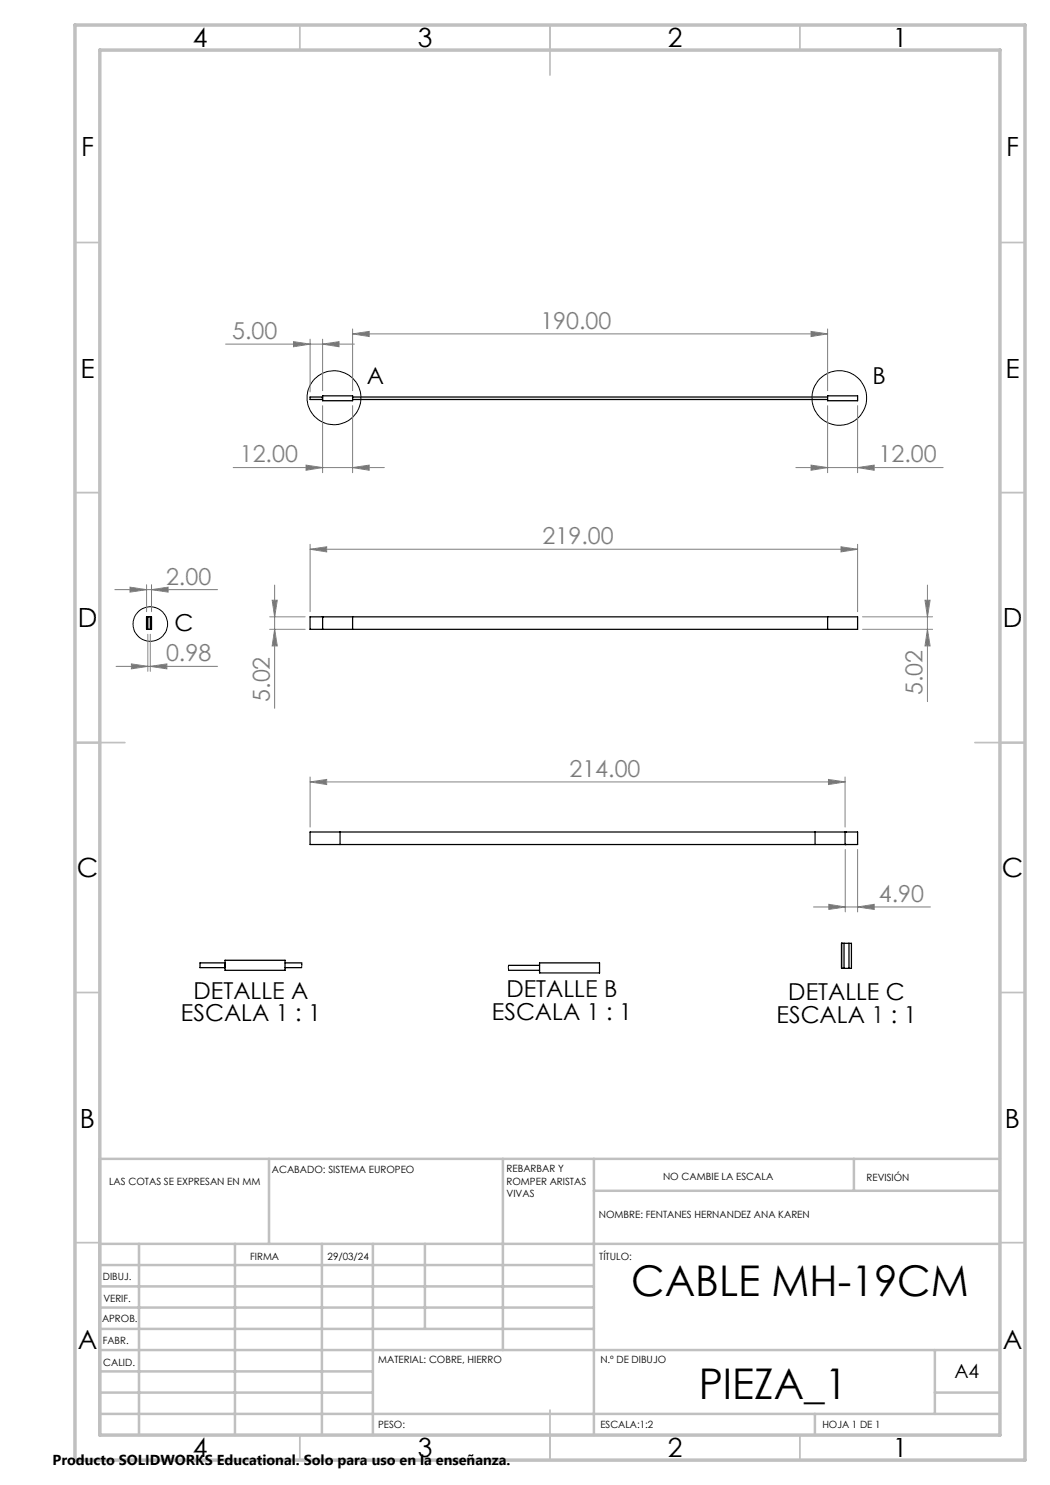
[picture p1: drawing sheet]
<svg xmlns="http://www.w3.org/2000/svg" width="210mm" height="297mm" viewBox="0 0 210 297" stroke-linecap="round" stroke-linejoin="round" font-family="sans-serif">
<g fill="none" stroke="#000" stroke-width=".2">
<circle cx="66.8" cy="79.5" r="5.4"/>
<circle cx="167.9" cy="79.6" r="5.5"/>
<circle cx="30.1" cy="124.8" r="3.5"/>
</g>
<g fill="none" stroke="#808080" stroke-width=".2">
<path d="M45.1 68.8h25.8M58.7 68.3l3.3 .5-3.3 .6zM62 67.8v10.6M64.5 68.8l3.3-.5v1.1zM64.5 67.8v10.3M70.5 66.8l3.3-.5v1zM70.5 65.8v12.3M70.5 66.8h95M162.2 66.3l3.3 .5-3.3 .5zM165.5 65.8v12.3M46.6 93.5h30.3M61.2 93l3.3 .5-3.3 .5z"/>
<path d="M64.5 81.1v13.4M70.5 93.5l3.3-.5v1zM70.5 81.1v13.4M159.2 93.5h29.4M162.2 93l3.3 .5-3.3 .5zM165.5 81.1v13.4M171.5 93.5l3.3-.5v1zM171.5 81.1v13.4M23 117.9h20.5M26 117.4l3.3 .5-3.3 .5zM29.3 116.9v5.4M30.3 117.9l3.3-.5v1z"/>
<path d="M30.3 116.9v5.4M54.9 117v24.7M62 109.9l3.3-.5v1zM62 108.9v13.4M62 109.9h109.5M168.2 109.4l3.3 .5-3.3 .5zM171.5 108.9v13.4M185.5 117v23.3M23.2 133.3h20.3M26.3 132.8l3.3 .5-3.3 .5zM29.6 126.9v7.4M30.1 133.3l3.3-.5v1z"/>
<path d="M30.1 126.9v7.4M53.9 125.9h7.1M53.9 123.4h7.1M54.4 120h1.1l-.6 3.4zM54.9 125.9l.6 3.3h-1.1zM172.5 125.9h14M172.5 123.4h14M185 120h1l-.5 3.4zM185.5 125.9l.5 3.3h-1zM62 156.4l3.3-.5v1zM62 155.4v10M62 156.4h107"/>
<path d="M165.7 155.9l3.3 .5-3.3 .5zM169 155.4v10M169.1 169.9v12.5M171.5 169.9v12.5M162.7 181.4h23.4M165.8 180.9l3.3 .5-3.3 .5zM171.5 181.4l3.3-.5v1z"/>
</g>
<g fill="none" stroke="#c0c0c0" stroke-width=".35">
<path d="M60 5v5M110 5v10M160 5v5M15 48.5h5M200 48.5h5M15 98.5h5M200 98.5h5M15 148.5h10M195 148.5h10M15 198.5h5M200 198.5h5M15 248.5h5"/>
<path d="M200 248.5h5M60 287v5M110 282v10M160 287v5"/>
</g>
<g fill="none" stroke="#c0c0c0" stroke-width=".5">
<path d="M53.8 231.8v17M100.6 231.8v38.2M118.8 231.8v55.2M118.8 238.2h81.2M170.8 231.8v6.4M200 231.8h-180v55.2M20 248.8h180M20 257.3h98.8M20 253h98.8M27.8 248.8v38.2M47 248.8v38.2M64.4 248.8v38.2"/>
<path d="M74.6 248.8v38.2M85 248.8v17M20 265.8h98.8M20 261.5h98.8M20 278.5h54.6M20 274.3h54.6M20 270h180M187 278.5h13M187 270v12.8M20 282.8h180M163 282.8v4.2"/>
</g>
<path d="M15 5h190v287h-190zM20 10h180v277h-180z" fill="none" stroke="#c0c0c0" stroke-width=".7"/>
<g fill="#808080">
<path d="M165.7 155.9l3.3 .5-3.3 .5zM62 156.4l3.3-.5v1zM171.5 181.4l3.3-.5v1zM165.8 180.9l3.3 .5-3.3 .5zM30.1 133.3l3.3-.5v1zM26.3 132.8l3.3 .5-3.3 .5zM30.3 117.9l3.3-.5v1zM26 117.4l3.3 .5-3.3 .5z"/>
<path d="M62 109.9l3.3-.5v1zM168.2 109.4l3.3 .5-3.3 .5zM162.2 93l3.3 .5-3.3 .5zM171.5 93.5l3.3-.5v1z"/>
<path d="M58.7 68.3l3.3 .5-3.3 .6zM64.5 68.8l3.3-.5v1.1z"/>
<path d="M61.2 93l3.3 .5-3.3 .5zM70.5 93.5l3.3-.5v1z"/>
<path d="M162.2 66.3l3.3 .5-3.3 .5zM70.5 66.8l3.3-.5v1z"/>
<path d="M185.5 125.9l.5 3.3h-1zM185 120h1l-.5 3.4z"/>
<path d="M54.4 120h1.1l-.6 3.4zM54.9 125.9l.6 3.3h-1.1z"/>
</g>
<g fill="none" stroke="#000" stroke-width=".25">
<path d="M64.5 79.2h6v.9h-6zM64.5 79.4h-2.5v.5h2.5M70.5 79.9h95M70.5 79.4h95M165.5 79.2h6v.9h-6zM29.3 125.9h.1M29.3 123.4h.1M29.3 123.4h1v2.5h-1M29.3 123.4v2.5M29.6 123.4v2.5M30.1 123.4v2.5M62 123.4h109.5v2.5h-109.5z"/>
<path d="M64.5 125.9h.1M64.5 123.4h.1M64.5 123.4v2.5M70.5 123.4v2.5M165.5 123.4v2.5M62 166.4h109.5v2.5h-109.5zM68 166.4v2.5M163 166.4v2.5M169 166.4h.1M169 166.4v2.5M169.1 168.9h.1M45 192h12v2.1h-12z"/>
<path d="M45 192.6h-5v.9h5M57 193.5h3.3M57 192.6h3.4M101.7 194.1h6.2M101.7 193.1h6.2M107.9 192.6h12v2h-12zM168.3 193.7h.1M168.3 188.7h.1M168.3 188.7h2v5h-2M168.3 188.7v5M168.8 188.7v5M169.8 188.7v5"/>
</g>
<path d="M60.4 192.6l-.1 .9M101.7 193.1v1" fill="none" stroke="#000" stroke-width=".2"/>
<g font-size="8.5">
<text x="126.2" y="259.3">CABLE MH-19CM</text>
<text x="139.7" y="279.7">PIEZA_1</text>
</g>
<g font-size="5.3">
<text x="38.5" y="9.5">4</text>
<text x="83.5" y="9.5">3</text>
<text x="133.6" y="9.5">2</text>
<text x="178.6" y="9.5">1</text>
<text x="16.2" y="31.2">F</text>
<text x="201.2" y="31.2">F</text>
<text x="16.1" y="75.5">E</text>
<text x="201.1" y="75.5">E</text>
<text x="15.5" y="125.5">D</text>
<text x="200.5" y="125.5">D</text>
<text x="15.4" y="175.5">C</text>
<text x="200.4" y="175.5">C</text>
<text x="16" y="225.5">B</text>
<text x="201" y="225.5">B</text>
<text x="15.5" y="269.7">A</text>
<text x="200.5" y="269.7">A</text>
<text x="38.5" y="291.5">4</text>
<text x="83.5" y="291.5">3</text>
<text x="133.6" y="291.5">2</text>
<text x="178.6" y="291.5">1</text>
</g>
<g font-size="4.7" fill="#808080">
<text x="108.1" y="65.8">190.00</text>
<text x="46.4" y="67.8">5.00</text>
<text x="48" y="92.5">12.00</text>
<text x="175.7" y="92.5">12.00</text>
<text x="108.5" y="108.8">219.00</text>
<text x="33.2" y="116.9">2.00</text>
<text x="33.2" y="132.2">0.98</text>
<text x="53.9" y="140.4" transform="rotate(-90 53.9 140.4)">5.02</text>
<text x="184.5" y="139" transform="rotate(-90 184.5 139)">5.02</text>
<text x="113.9" y="155.4">214.00</text>
<text x="175.8" y="180.3">4.90</text>
</g>
<g font-size="4.7">
<text x="73.4" y="76.7">A</text>
<text x="174.5" y="76.7">B</text>
<text x="34.9" y="126.2">C</text>
<text x="38.7" y="199.7">DETALLE A</text>
<text x="98.4" y="204">ESCALA 1 : 1</text>
<text x="101.3" y="199.5">DETALLE B</text>
<text x="157.7" y="200">DETALLE C</text>
<text x="36.2" y="204.3">ESCALA 1 : 1</text>
<text x="155.3" y="204.6">ESCALA 1 : 1</text>
</g>
<text font-size="3.9" x="190.9" y="275.5">A4</text>
<text font-size="2.9" x="10.5" y="292.9">Producto SOLIDWORKS Educational. Solo para uso en la enseñanza.</text>
<g font-size="2">
<text x="21.8" y="237.1">LAS COTAS SE EXPRESAN EN MM</text>
<text x="54.4" y="234.6">ACABADO: SISTEMA EUROPEO</text>
<text x="101.3" y="234.5">REBARBAR Y</text>
<text x="101.3" y="237">ROMPER ARISTAS</text>
<text x="101.3" y="239.5">VIVAS</text>
<text x="132.6" y="236">NO CAMBIE LA ESCALA</text>
<text x="173.3" y="236.2">REVISIÓN</text>
<text x="119.8" y="243.5">NOMBRE: FENTANES HERNANDEZ ANA KAREN</text>
<text x="50" y="251.9">FIRMA</text>
<text x="65.5" y="251.9">29/03/24</text>
<text x="119.9" y="251.9">TÍTULO:</text>
<text x="20.6" y="256.1">DIBUJ.</text>
<text x="20.7" y="260.3">VERIF.</text>
<text x="20.4" y="264.4">APROB.</text>
<text x="20.5" y="268.8">FABR.</text>
<text x="20.7" y="273.1">CALID.</text>
<text x="75.6" y="272.5">MATERIAL: COBRE, HIERRO</text>
<text x="120.1" y="272.5">N.º DE DIBUJO</text>
<text x="75.6" y="285.5">PESO:</text>
<text x="120.1" y="285.6">ESCALA:1:2</text>
<text x="164.5" y="285.6">HOJA 1 DE 1</text>
</g>
</svg>
